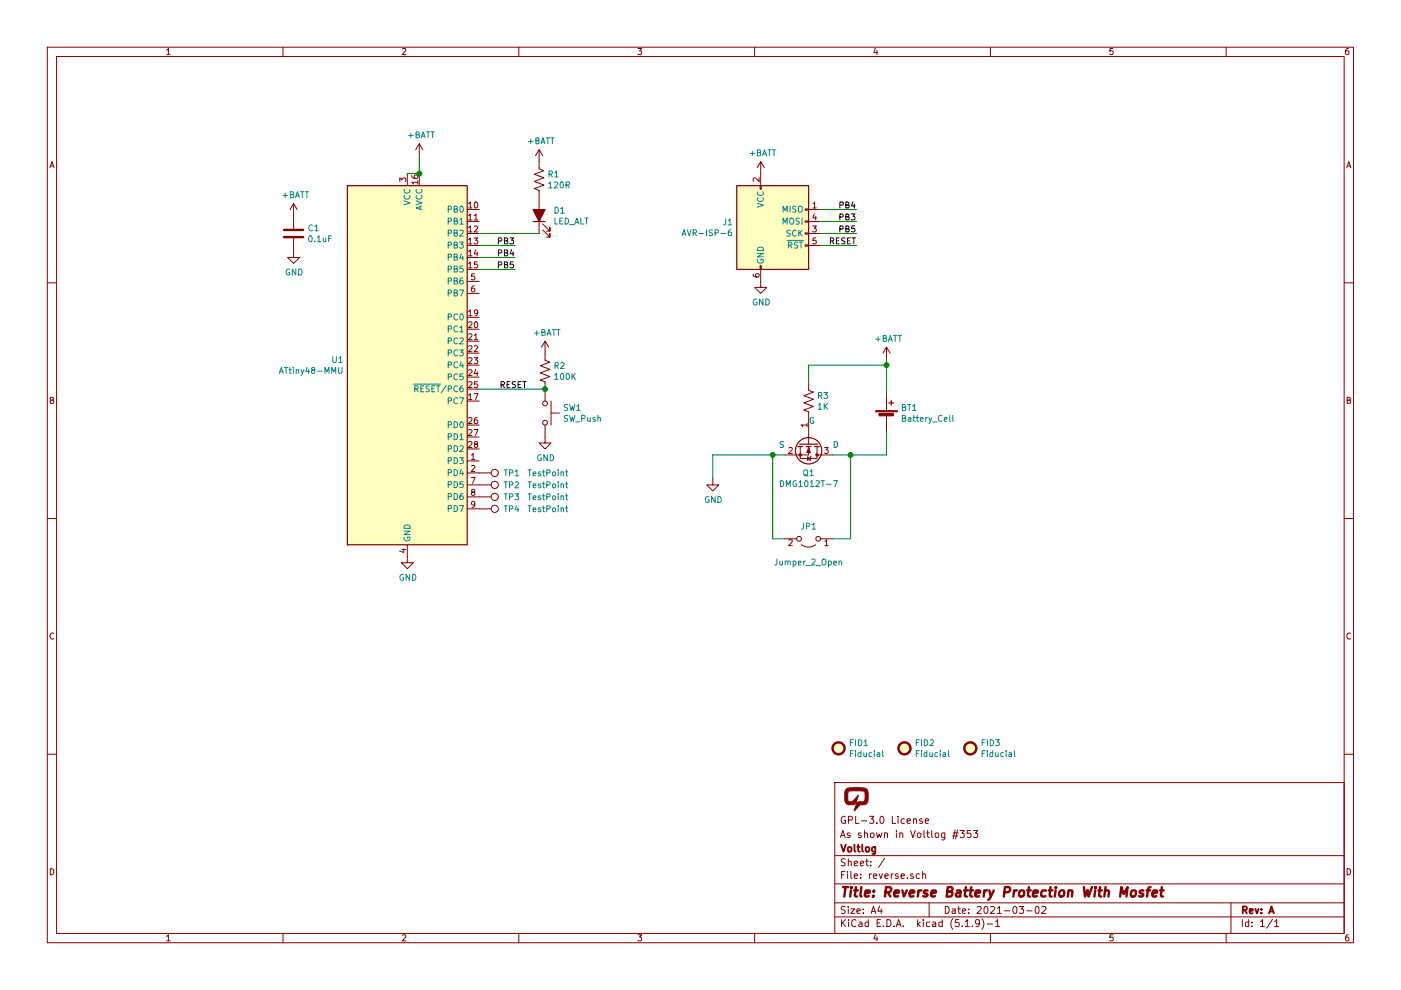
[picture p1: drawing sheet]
EESchema Schematic File Version 4
EELAYER 30 0
EELAYER END
$Descr A4 11693 8268
encoding utf-8
Sheet 1 1
Title "Reverse Battery Protection With Mosfet"
Date "2021-03-02"
Rev "A"
Comp "Voltlog"
Comment1 "As shown in Voltlog #353"
Comment2 "GPL-3.0 License"
Comment3 ""
Comment4 ""
$EndDescr
$Comp
L MCU_Microchip_ATtiny:ATtiny48-MMU U1
U 1 1
P 3400 3050
F 0 "U1" H 2870 3096 50  0000 R CNN
F 1 "ATtiny48-MMU" H 2870 3005 50  0000 R CNN
F 2 "Package_DFN_QFN:QFN-28-1EP_4x4mm_P0.45mm_EP2.4x2.4mm" H 3400 3050 50  0001 C CIN
F 3 "http://ww1.microchip.com/downloads/en/DeviceDoc/doc8008.pdf" H 3400 3050 50  0001 C CNN
	1    3400 3050
	1    0    0    -1  
$EndComp
$Comp
L Device:Battery_Cell BT1
U 1 1
P 7400 3500
F 0 "BT1" H 7518 3596 50  0000 L CNN
F 1 "Battery_Cell" H 7518 3505 50  0000 L CNN
F 2 "Battery:BatteryHolder_Keystone_1060_1x2032" V 7400 3560 50  0001 C CNN
F 3 "~" V 7400 3560 50  0001 C CNN
	1    7400 3500
	1    0    0    -1  
$EndComp
$Comp
L power:+BATT #PWR08
U 1 1
P 7400 3000
F 0 "#PWR08" H 7400 2850 50  0001 C CNN
F 1 "+BATT" H 7415 3173 50  0000 C CNN
F 2 "" H 7400 3000 50  0001 C CNN
F 3 "" H 7400 3000 50  0001 C CNN
	1    7400 3000
	1    0    0    -1  
$EndComp
$Comp
L Device:C C1
U 1 1
P 2450 1950
F 0 "C1" H 2565 1996 50  0000 L CNN
F 1 "0.1uF" H 2565 1905 50  0000 L CNN
F 2 "Capacitor_SMD:C_0603_1608Metric" H 2488 1800 50  0001 C CNN
F 3 "~" H 2450 1950 50  0001 C CNN
	1    2450 1950
	1    0    0    -1  
$EndComp
$Comp
L Connector:AVR-ISP-6 J1
U 1 1
P 6450 1950
F 0 "J1" H 6121 2046 50  0000 R CNN
F 1 "AVR-ISP-6" H 6121 1955 50  0000 R CNN
F 2 "Connector_PinHeader_2.54mm:PinHeader_2x03_P2.54mm_Vertical" V 6200 2000 50  0001 C CNN
F 3 " ~" H 5175 1400 50  0001 C CNN
	1    6450 1950
	1    0    0    -1  
$EndComp
$Comp
L Device:LED_ALT D1
U 1 1
P 4500 1800
F 0 "D1" V 4539 1682 50  0000 R CNN
F 1 "LED_ALT" V 4448 1682 50  0000 R CNN
F 2 "LED_SMD:LED_0603_1608Metric" H 4500 1800 50  0001 C CNN
F 3 "~" H 4500 1800 50  0001 C CNN
	1    4500 1800
	0    -1   -1   0   
$EndComp
$Comp
L Device:R_US R1
U 1 1
P 4500 1500
F 0 "R1" H 4568 1546 50  0000 L CNN
F 1 "120R" H 4568 1455 50  0000 L CNN
F 2 "Resistor_SMD:R_0603_1608Metric" V 4540 1490 50  0001 C CNN
F 3 "~" H 4500 1500 50  0001 C CNN
	1    4500 1500
	1    0    0    -1  
$EndComp
$Comp
L Device:R_US R2
U 1 1
P 4550 3100
F 0 "R2" H 4618 3146 50  0000 L CNN
F 1 "100K" H 4618 3055 50  0000 L CNN
F 2 "Resistor_SMD:R_0603_1608Metric" V 4590 3090 50  0001 C CNN
F 3 "~" H 4550 3100 50  0001 C CNN
	1    4550 3100
	1    0    0    -1  
$EndComp
Text Label 4400 3250 2    50   ~ 0
RESET
Wire Wire Line
	4000 3250 4550 3250
$Comp
L power:+BATT #PWR06
U 1 1
P 4550 2950
F 0 "#PWR06" H 4550 2800 50  0001 C CNN
F 1 "+BATT" H 4565 3123 50  0000 C CNN
F 2 "" H 4550 2950 50  0001 C CNN
F 3 "" H 4550 2950 50  0001 C CNN
	1    4550 2950
	1    0    0    -1  
$EndComp
Wire Wire Line
	3400 1450 3500 1450
Wire Wire Line
	3500 1450 3500 1300
Connection ~ 3500 1450
$Comp
L power:+BATT #PWR04
U 1 1
P 3500 1300
F 0 "#PWR04" H 3500 1150 50  0001 C CNN
F 1 "+BATT" H 3515 1473 50  0000 C CNN
F 2 "" H 3500 1300 50  0001 C CNN
F 3 "" H 3500 1300 50  0001 C CNN
	1    3500 1300
	1    0    0    -1  
$EndComp
$Comp
L power:+BATT #PWR01
U 1 1
P 2450 1800
F 0 "#PWR01" H 2450 1650 50  0001 C CNN
F 1 "+BATT" H 2465 1973 50  0000 C CNN
F 2 "" H 2450 1800 50  0001 C CNN
F 3 "" H 2450 1800 50  0001 C CNN
	1    2450 1800
	1    0    0    -1  
$EndComp
$Comp
L power:GND #PWR02
U 1 1
P 2450 2100
F 0 "#PWR02" H 2450 1850 50  0001 C CNN
F 1 "GND" H 2455 1927 50  0000 C CNN
F 2 "" H 2450 2100 50  0001 C CNN
F 3 "" H 2450 2100 50  0001 C CNN
	1    2450 2100
	1    0    0    -1  
$EndComp
$Comp
L power:GND #PWR03
U 1 1
P 3400 4650
F 0 "#PWR03" H 3400 4400 50  0001 C CNN
F 1 "GND" H 3405 4477 50  0000 C CNN
F 2 "" H 3400 4650 50  0001 C CNN
F 3 "" H 3400 4650 50  0001 C CNN
	1    3400 4650
	1    0    0    -1  
$EndComp
Wire Wire Line
	7150 1950 6850 1950
Wire Wire Line
	7150 2050 6850 2050
Wire Wire Line
	7150 1850 6850 1850
Wire Wire Line
	7150 1750 6850 1750
$Comp
L power:+BATT #PWR010
U 1 1
P 6350 1450
F 0 "#PWR010" H 6350 1300 50  0001 C CNN
F 1 "+BATT" H 6365 1623 50  0000 C CNN
F 2 "" H 6350 1450 50  0001 C CNN
F 3 "" H 6350 1450 50  0001 C CNN
	1    6350 1450
	1    0    0    -1  
$EndComp
$Comp
L power:GND #PWR011
U 1 1
P 6350 2350
F 0 "#PWR011" H 6350 2100 50  0001 C CNN
F 1 "GND" H 6355 2177 50  0000 C CNN
F 2 "" H 6350 2350 50  0001 C CNN
F 3 "" H 6350 2350 50  0001 C CNN
	1    6350 2350
	1    0    0    -1  
$EndComp
Text Label 7150 1950 2    50   ~ 0
PB5
Text Label 7150 1850 2    50   ~ 0
PB3
Text Label 7150 1750 2    50   ~ 0
PB4
Text Label 7150 2050 2    50   ~ 0
RESET
Wire Wire Line
	4300 2050 4000 2050
Wire Wire Line
	4300 2150 4000 2150
Wire Wire Line
	4300 2250 4000 2250
Text Label 4300 2050 2    50   ~ 0
PB3
Text Label 4300 2150 2    50   ~ 0
PB4
Text Label 4300 2250 2    50   ~ 0
PB5
Wire Wire Line
	4000 1950 4500 1950
$Comp
L power:+BATT #PWR05
U 1 1
P 4500 1350
F 0 "#PWR05" H 4500 1200 50  0001 C CNN
F 1 "+BATT" H 4515 1523 50  0000 C CNN
F 2 "" H 4500 1350 50  0001 C CNN
F 3 "" H 4500 1350 50  0001 C CNN
	1    4500 1350
	1    0    0    -1  
$EndComp
$Comp
L Switch:SW_Push SW1
U 1 1
P 4550 3450
F 0 "SW1" V 4504 3598 50  0000 L CNN
F 1 "SW_Push" V 4595 3598 50  0000 L CNN
F 2 "Button_Switch_SMD:SW_Push_1P1T_NO_6x6mm_H9.5mm" H 4550 3650 50  0001 C CNN
F 3 "~" H 4550 3650 50  0001 C CNN
	1    4550 3450
	0    1    1    0   
$EndComp
Connection ~ 4550 3250
$Comp
L power:GND #PWR07
U 1 1
P 4550 3650
F 0 "#PWR07" H 4550 3400 50  0001 C CNN
F 1 "GND" H 4555 3477 50  0000 C CNN
F 2 "" H 4550 3650 50  0001 C CNN
F 3 "" H 4550 3650 50  0001 C CNN
	1    4550 3650
	1    0    0    -1  
$EndComp
Wire Wire Line
	5950 3800 6450 3800
Wire Wire Line
	6950 3800 7100 3800
$Comp
L power:GND #PWR09
U 1 1
P 5950 4000
F 0 "#PWR09" H 5950 3750 50  0001 C CNN
F 1 "GND" H 5955 3827 50  0000 C CNN
F 2 "" H 5950 4000 50  0001 C CNN
F 3 "" H 5950 4000 50  0001 C CNN
	1    5950 4000
	1    0    0    -1  
$EndComp
$Comp
L Device:R_US R3
U 1 1
P 6750 3350
F 0 "R3" H 6818 3396 50  0000 L CNN
F 1 "1K" H 6818 3305 50  0000 L CNN
F 2 "Resistor_SMD:R_0603_1608Metric" V 6790 3340 50  0001 C CNN
F 3 "~" H 6750 3350 50  0001 C CNN
	1    6750 3350
	1    0    0    -1  
$EndComp
Wire Wire Line
	6750 3200 6750 3050
$Comp
L Jumper:Jumper_2_Open JP1
U 1 1
P 6750 4500
F 0 "JP1" H 6750 4400 50  0000 C CNN
F 1 "Jumper_2_Open" H 6750 4700 50  0000 C CNN
F 2 "Jumper:SolderJumper-2_P1.3mm_Open_TrianglePad1.0x1.5mm" H 6750 4500 50  0001 C CNN
F 3 "~" H 6750 4500 50  0001 C CNN
	1    6750 4500
	-1   0    0    1   
$EndComp
Wire Wire Line
	6550 4500 6450 4500
Wire Wire Line
	6450 4500 6450 3800
Connection ~ 6450 3800
Wire Wire Line
	6450 3800 6550 3800
Wire Wire Line
	6950 4500 7100 4500
Wire Wire Line
	7100 4500 7100 3800
Connection ~ 7100 3800
Wire Wire Line
	7100 3800 7400 3800
$Comp
L Connector:TestPoint TP4
U 1 1
P 4000 4250
F 0 "TP4" V 4000 4450 50  0000 L CNN
F 1 "TestPoint" V 4000 4650 50  0000 L CNN
F 2 "TestPoint:TestPoint_Pad_1.0x1.0mm" H 4200 4250 50  0001 C CNN
F 3 "~" H 4200 4250 50  0001 C CNN
	1    4000 4250
	0    1    1    0   
$EndComp
$Comp
L Connector:TestPoint TP3
U 1 1
P 4000 4150
F 0 "TP3" V 4000 4350 50  0000 L CNN
F 1 "TestPoint" V 4000 4550 50  0000 L CNN
F 2 "TestPoint:TestPoint_Pad_1.0x1.0mm" H 4200 4150 50  0001 C CNN
F 3 "~" H 4200 4150 50  0001 C CNN
	1    4000 4150
	0    1    1    0   
$EndComp
$Comp
L Connector:TestPoint TP2
U 1 1
P 4000 4050
F 0 "TP2" V 4000 4250 50  0000 L CNN
F 1 "TestPoint" V 4000 4450 50  0000 L CNN
F 2 "TestPoint:TestPoint_Pad_1.0x1.0mm" H 4200 4050 50  0001 C CNN
F 3 "~" H 4200 4050 50  0001 C CNN
	1    4000 4050
	0    1    1    0   
$EndComp
$Comp
L Connector:TestPoint TP1
U 1 1
P 4000 3950
F 0 "TP1" V 4000 4150 50  0000 L CNN
F 1 "TestPoint" V 4000 4350 50  0000 L CNN
F 2 "TestPoint:TestPoint_Pad_1.0x1.0mm" H 4200 3950 50  0001 C CNN
F 3 "~" H 4200 3950 50  0001 C CNN
	1    4000 3950
	0    1    1    0   
$EndComp
$Comp
L Transistor_FET:2N7002 Q1
U 1 1
P 6750 3700
F 0 "Q1" V 6999 3700 50  0000 C CNN
F 1 "DMG1012T-7" V 7090 3700 50  0000 C CNN
F 2 "Voltlog:sot-523" H 6950 3625 50  0001 L CIN
F 3 "https://www.fairchildsemi.com/datasheets/2N/2N7002.pdf" H 6750 3700 50  0001 L CNN
	1    6750 3700
	0    1    1    0   
$EndComp
$Comp
L voltlog:VOLTLOG_LOGO V1
U 1 1
P 7150 6650
F 0 "V1" H 7150 6520 60  0001 C CNN
F 1 "VOLTLOG_LOGO" H 7150 6780 60  0001 C CNN
F 2 "Voltlog:voltlog_mask_3mm" H 7150 6650 50  0001 C CNN
F 3 "" H 7150 6650 50  0001 C CNN
	1    7150 6650
	1    0    0    -1  
$EndComp
$Comp
L Mechanical:Fiducial FID1
U 1 1
P 7000 6250
F 0 "FID1" H 7085 6296 50  0000 L CNN
F 1 "Fiducial" H 7085 6205 50  0000 L CNN
F 2 "Fiducial:Fiducial_0.5mm_Mask1mm" H 7000 6250 50  0001 C CNN
F 3 "~" H 7000 6250 50  0001 C CNN
	1    7000 6250
	1    0    0    -1  
$EndComp
$Comp
L Mechanical:Fiducial FID2
U 1 1
P 7550 6250
F 0 "FID2" H 7635 6296 50  0000 L CNN
F 1 "Fiducial" H 7635 6205 50  0000 L CNN
F 2 "Fiducial:Fiducial_0.5mm_Mask1mm" H 7550 6250 50  0001 C CNN
F 3 "~" H 7550 6250 50  0001 C CNN
	1    7550 6250
	1    0    0    -1  
$EndComp
$Comp
L Mechanical:Fiducial FID3
U 1 1
P 8100 6250
F 0 "FID3" H 8185 6296 50  0000 L CNN
F 1 "Fiducial" H 8185 6205 50  0000 L CNN
F 2 "Fiducial:Fiducial_0.5mm_Mask1mm" H 8100 6250 50  0001 C CNN
F 3 "~" H 8100 6250 50  0001 C CNN
	1    8100 6250
	1    0    0    -1  
$EndComp
Text Notes 6500 3750 0    50   ~ 0
S
Text Notes 6950 3750 0    50   ~ 0
D
Wire Wire Line
	7400 3300 7400 3050
Wire Wire Line
	6750 3050 7400 3050
Connection ~ 7400 3050
Wire Wire Line
	7400 3050 7400 3000
Wire Wire Line
	7400 3600 7400 3800
Wire Wire Line
	5950 3800 5950 4000
Text Notes 6750 3550 0    50   ~ 0
G
$EndSCHEMATC
